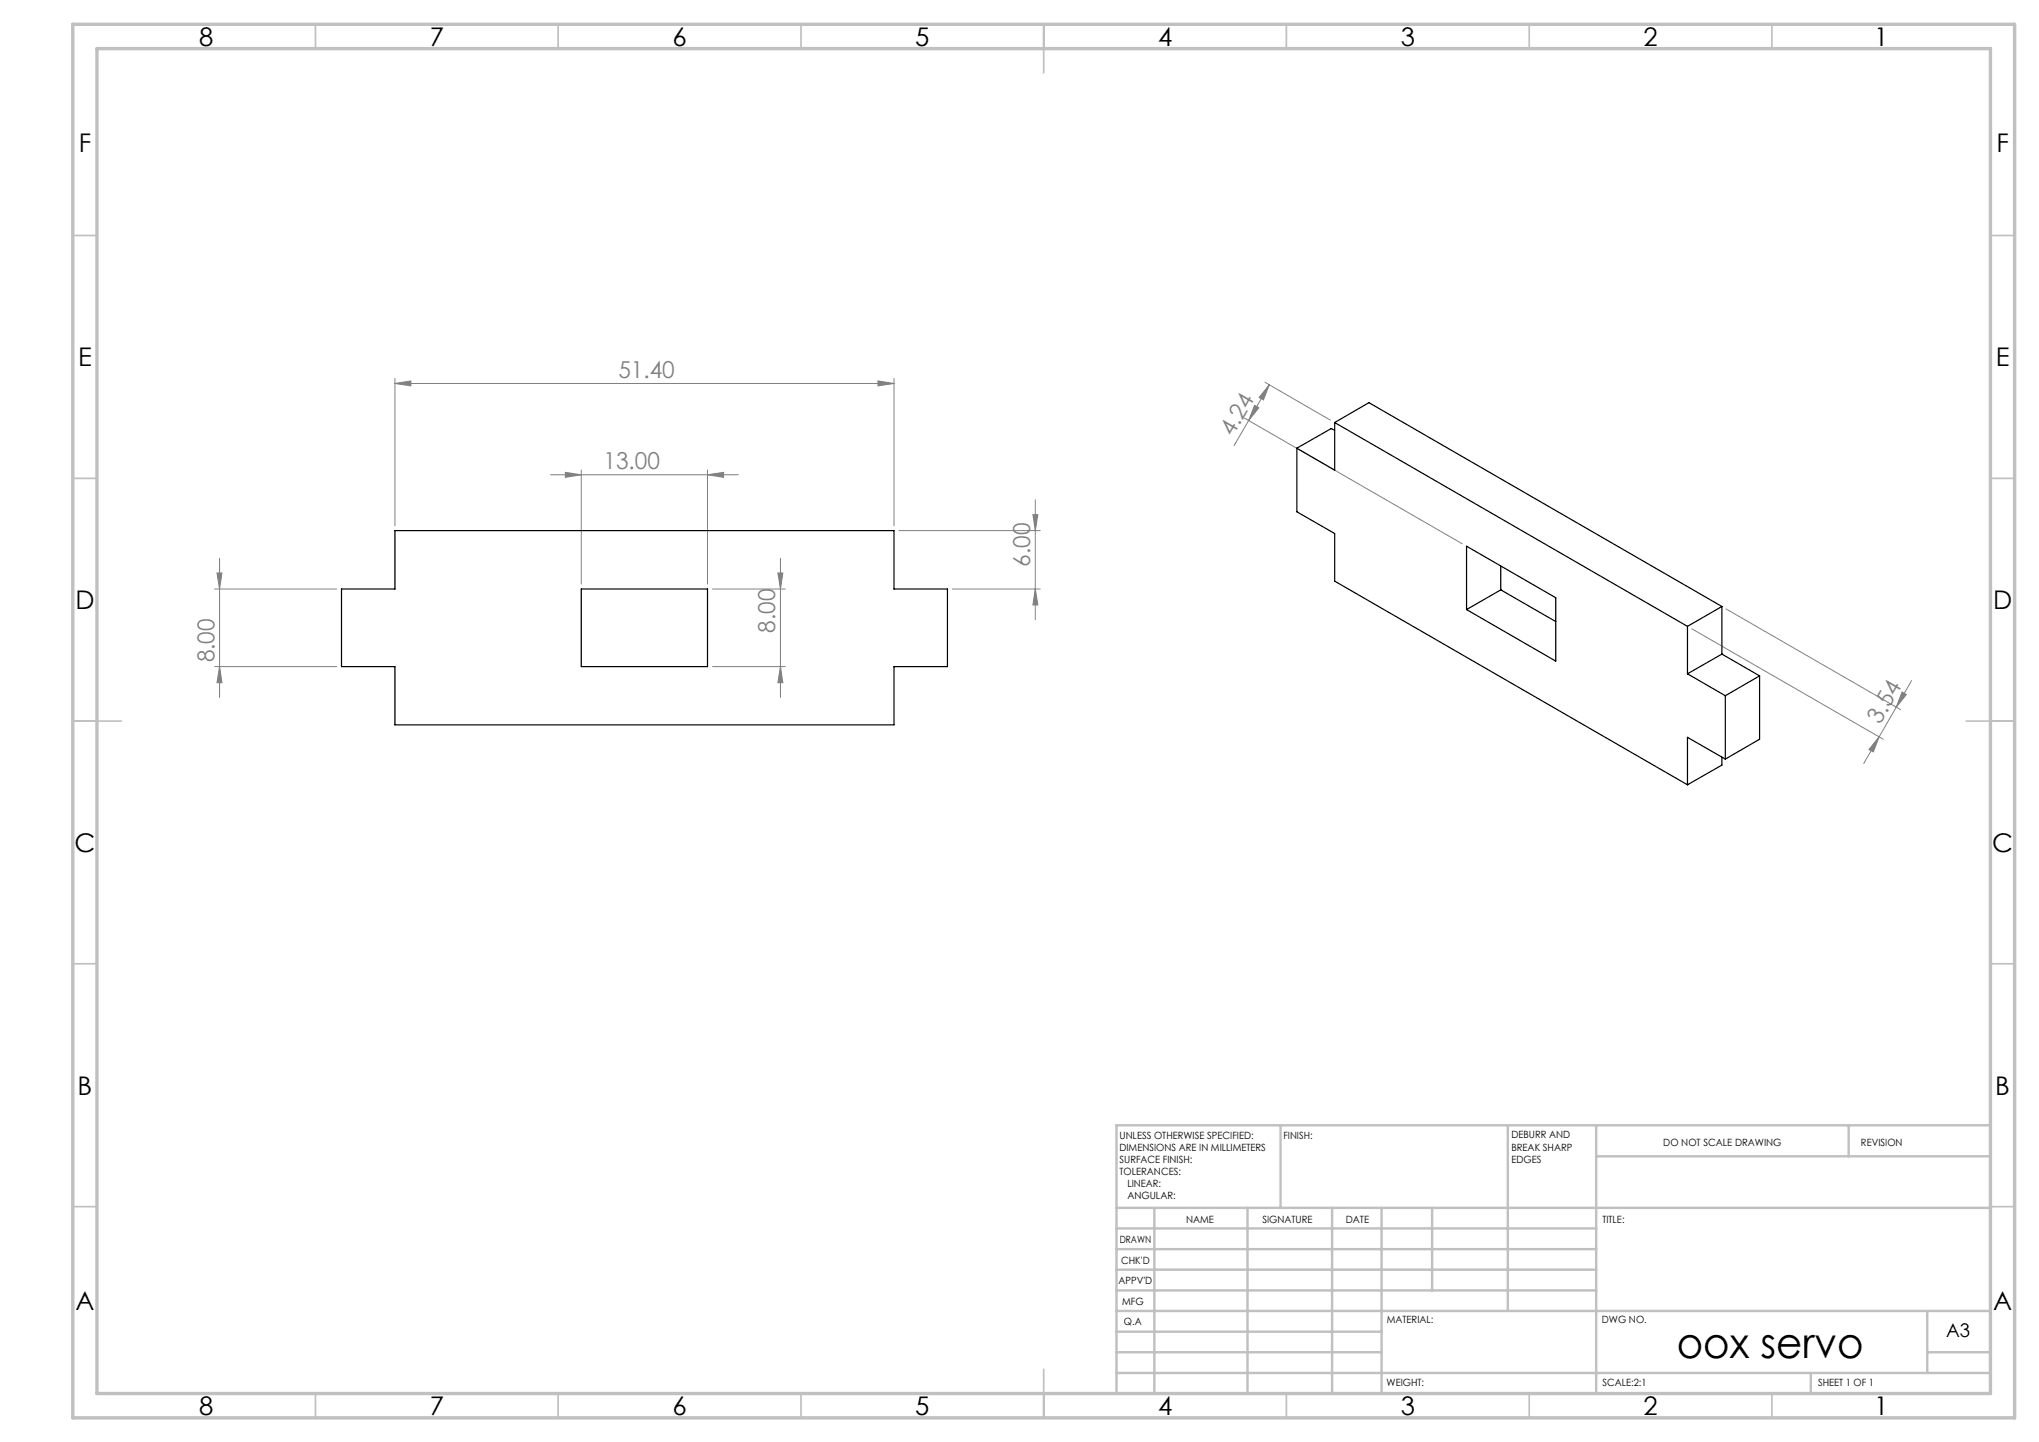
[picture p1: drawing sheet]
<svg xmlns="http://www.w3.org/2000/svg" width="420mm" height="297mm" viewBox="0 0 420 297" stroke-linecap="round" stroke-linejoin="round" font-family="sans-serif">
<g fill="none" stroke="#808080" stroke-width=".21">
<path d="M81.4 79l3.2-.5v1zM81.4 78v30.3M81.4 79h102.7M180.8 78.5l3.3 .5-3.3 .5zM184.1 78v30.3M260.6 78.7l13.4 7.8M261.4 79.3l-1.2 3.1-.8-.6zM261.4 79.3l-4.2 7.3M113.4 97.8h38.7M116.5 97.3l3.2 .5-3.2 .5zM119.7 96.8v23.5M145.7 97.8l3.3-.5v1z"/>
<path d="M145.7 96.8v23.5M256.3 86.1l44.9 25.9M257.2 86.6l-3 5.2M258.4 83.5l.9 .5-2.1 2.6zM44.7 118h1l-.5 3.3zM45.2 115v28.6M160.2 118h1.1l-.5 3.3zM160.8 115v28.6M185.1 109.3h29.2M212.8 106h1l-.5 3.3zM213.3 102.9v24.8M44.2 137.3h25.2"/>
<path d="M44.2 121.3h25.2M45.2 137.3l.5 3.3h-1zM146.8 137.3h14.9M146.8 121.3h14.9M160.8 137.3l.5 3.3h-1.1zM196.1 121.3h18.2M213.3 121.3l.5 3.3h-1zM348.5 129.5l39.4 22.8M355.5 125.4l36 20.8M387.1 151.8l-1.2 3.1-.9-.5zM391.8 142.5l.9 .5-2.1 2.7zM393.8 140.2l-9.9 17.1"/>
</g>
<g fill="none" stroke="#c0c0c0" stroke-width=".35">
<path d="M65 5v5M115 5v5M165 5v5M215 5v10M265 5v5M315 5v5M365 5v5M15 48.5h5M410 48.5h5M15 98.5h5M410 98.5h5M15 148.5h10"/>
<path d="M405 148.5h10M15 198.5h5M410 198.5h5M15 248.5h5M410 248.5h5M65 287v5M115 287v5M165 287v5M215 282v10M265 287v5M315 287v5M365 287v5"/>
</g>
<g fill="none" stroke="#c0c0c0" stroke-width=".5">
<path d="M263.8 231.8v17M310.6 231.8v38.2M328.8 231.8v55.2M328.8 238.2h81.2M380.8 231.8v6.4M410 231.8h-180v55.2M230 248.8h180M230 257.3h98.8M230 253h98.8M237.8 248.8v38.2M257 248.8v38.2M274.4 248.8v38.2"/>
<path d="M284.6 248.8v38.2M295 248.8v17M230 265.8h98.8M230 261.5h98.8M230 278.5h54.6M230 274.3h54.6M230 270h180M397 278.5h13M397 270v12.8M230 282.8h180M373 282.8v4.2"/>
</g>
<path d="M15 5h400v287h-400zM20 10h390v277h-390z" fill="none" stroke="#c0c0c0" stroke-width=".7"/>
<g fill="#808080">
<path d="M145.7 97.8l3.3-.5v1zM116.5 97.3l3.2 .5-3.2 .5z"/>
<path d="M81.4 79l3.2-.5v1zM180.8 78.5l3.3 .5-3.3 .5z"/>
<path d="M387.1 151.8l-1.2 3.1-.9-.5zM391.8 142.5l.9 .5-2.1 2.7z"/>
<path d="M258.4 83.5l.9 .5-2.1 2.6zM261.4 79.3l-1.2 3.1-.8-.6z"/>
<path d="M160.8 137.3l.5 3.3h-1.1zM160.2 118h1.1l-.5 3.3z"/>
<path d="M44.7 118h1l-.5 3.3zM45.2 137.3l.5 3.3h-1zM212.8 106h1l-.5 3.3zM213.3 121.3l.5 3.3h-1z"/>
</g>
<g fill="none" stroke="#000" stroke-width=".25">
<path d="M267.1 92.3v13.1l7.8 4.5v9.8l72.7 41.9M274.9 87v9.8l-7.8-4.5M274.9 87l72.7 42M274.9 87l7.1-4.1 72.7 42M274.9 88.6l-.7-.3-7.1 4M81.4 109.3h102.8v12h11v16h-11v12h-102.8v-12h-11.1v-16h11.1zM302.1 112.5l18.4 10.6v13.1l-18.4-10.6zM309.1 116.6v4.9M119.7 121.3h26v16h-26zM309.1 121.5l-7 4.1M309.1 121.5l11.4 6.5M347.6 138.8l7.8 4.5"/>
<path d="M347.6 129v9.8M354.7 134.7l-7.1 4.1M354.7 124.9l-7.1 4.1M354.7 124.9v9.8M354.7 134.7l7.7 4.5M362.4 139.2l-7 4.1M362.4 139.2v13.1l-7 4M354.7 155.9v1.7l-7.1 4M355.4 143.3v13M355.4 156.3l-7.8-4.4v9.7"/>
</g>
<text font-size="8.7" x="345.4" y="279.6">oox servo</text>
<g font-size="5.3">
<text x="41" y="9.5">8</text>
<text x="88.5" y="9.5">7</text>
<text x="138.5" y="9.5">6</text>
<text x="188.5" y="9.5">5</text>
<text x="238.5" y="9.5">4</text>
<text x="288.5" y="9.5">3</text>
<text x="338.5" y="9.5">2</text>
<text x="386" y="9.5">1</text>
<text x="16.2" y="31.2">F</text>
<text x="411.2" y="31.2">F</text>
<text x="16.1" y="75.5">E</text>
<text x="411.1" y="75.5">E</text>
<text x="15.5" y="125.5">D</text>
<text x="410.5" y="125.5">D</text>
<text x="15.4" y="175.5">C</text>
<text x="410.4" y="175.5">C</text>
<text x="16" y="225.5">B</text>
<text x="411" y="225.5">B</text>
<text x="15.5" y="269.7">A</text>
<text x="410.5" y="269.7">A</text>
<text x="41" y="291.5">8</text>
<text x="88.5" y="291.5">7</text>
<text x="138.5" y="291.5">6</text>
<text x="188.5" y="291.5">5</text>
<text x="238.5" y="291.5">4</text>
<text x="288.5" y="291.5">3</text>
<text x="338.5" y="291.5">2</text>
<text x="386" y="291.5">1</text>
</g>
<g font-size="4.8" fill="#808080">
<text x="127.4" y="77.9">51.40</text>
<text x="254" y="90.1" transform="rotate(-60 254 90.1)">4.24</text>
<text x="124.3" y="96.7">13.00</text>
<text x="212.2" y="116.7" transform="rotate(-90 212.2 116.7)">6.00</text>
<text x="159.7" y="130.3" transform="rotate(-90 159.7 130.3)">8.00</text>
<text x="44.2" y="136.4" transform="rotate(-90 44.2 136.4)">8.00</text>
<text x="387.3" y="149.3" transform="rotate(-60 387.3 149.3)">3.54</text>
</g>
<text font-size="3.9" x="400.9" y="275.5">A3</text>
<g font-size="2.1">
<text x="230.6" y="234.6">UNLESS OTHERWISE SPECIFIED:</text>
<text x="230.6" y="237.1">DIMENSIONS ARE IN MILLIMETERS</text>
<text x="230.6" y="239.5">SURFACE FINISH:</text>
<text x="264.4" y="234.5">FINISH:</text>
<text x="311.3" y="234.5">DEBURR AND</text>
<text x="311.3" y="237">BREAK SHARP</text>
<text x="311.3" y="239.5">EDGES</text>
<text x="342.6" y="235.9">DO NOT SCALE DRAWING</text>
<text x="383.3" y="236.1">REVISION</text>
<text x="230.6" y="242">TOLERANCES:</text>
<text x="232.2" y="244.5">LINEAR:</text>
<text x="232.2" y="247">ANGULAR:</text>
<text x="244.3" y="252">NAME</text>
<text x="260" y="251.9">SIGNATURE</text>
<text x="277.2" y="251.9">DATE</text>
<text x="330.1" y="251.9">TITLE:</text>
<text x="230.6" y="256.1">DRAWN</text>
<text x="230.9" y="260.3">CHK'D</text>
<text x="230.4" y="264.4">APPV'D</text>
<text x="231.1" y="268.8">MFG</text>
<text x="231.5" y="273">Q.A</text>
<text x="285.6" y="272.5">MATERIAL:</text>
<text x="330" y="272.5">DWG NO.</text>
<text x="285.6" y="285.5">WEIGHT:</text>
<text x="330.1" y="285.6">SCALE:2:1</text>
<text x="374.5" y="285.6">SHEET 1 OF 1</text>
</g>
</svg>
